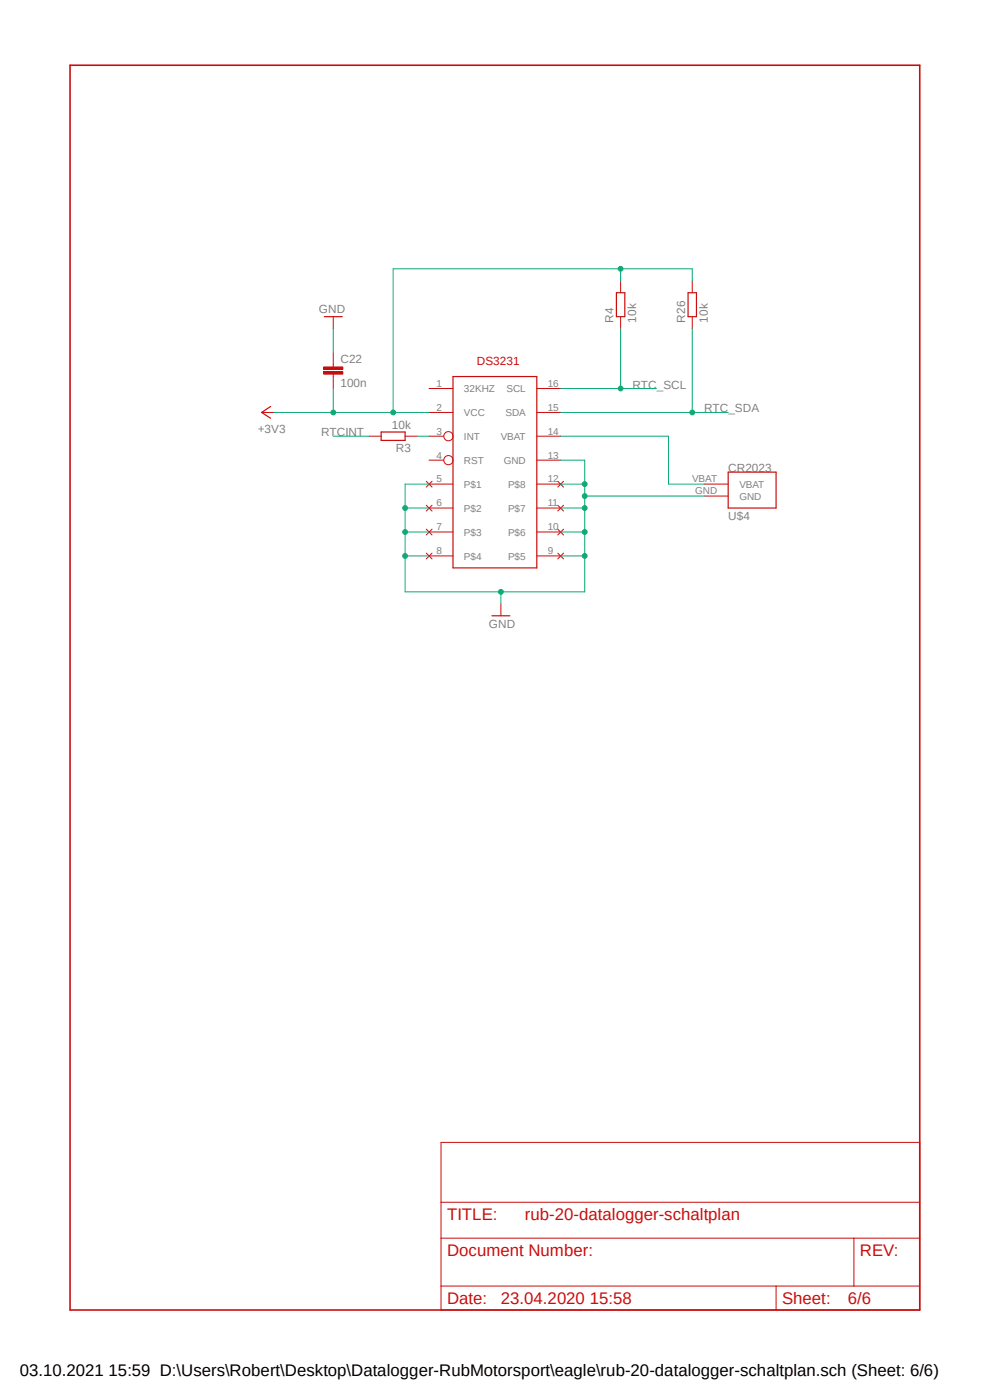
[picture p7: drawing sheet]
<svg xmlns="http://www.w3.org/2000/svg" width="210mm" height="297mm" viewBox="0 0 210 297" stroke-linecap="round" stroke-linejoin="round" font-family="sans-serif">
<path d="M14.4 13.5l181.1 265M195.5 13.5l-181.1 265" fill="none" stroke="#fff" stroke-width=".21"/>
<path d="M14.9 13.8h180.2v264.1h-180.2z" fill="none" stroke="#c90d0c" stroke-width=".34"/>
<g fill="none" stroke="#c90d0c" stroke-width=".21">
<path d="M131.7 59.6v2.5M146.9 59.6v2.5M70.7 77.3v.6M70.7 79.4v.5M131.7 67.2v2.5M146.9 67.2v2.5M78.3 92.5h2.6M85.9 92.5h2.6M91 82.4h5.1M91 87.5h5.1M91 92.5h3.1M91 97.6h3.1"/>
<path d="M113.9 82.4h5.1M113.9 87.5h5.1M113.9 92.5h5.1M113.9 97.6h5.1M90.4 102.1l1.3 1.2M90.4 107.2l1.3 1.2M90.4 112.3l1.3 1.2M90.4 117.3l1.3 1.3M91 102.7h5.1M91 107.8h5.1M91 112.9h5.1M91 117.9h5.1"/>
<path d="M91.7 102.1l-1.3 1.2M91.7 107.2l-1.3 1.2M91.7 112.3l-1.3 1.2M91.7 117.3l-1.3 1.3M113.9 102.7h5.1M113.9 107.8h5.1M113.9 112.9h5.1M113.9 117.9h5.1M118.3 117.3l1.2 1.3M118.3 112.3l1.2 1.2M118.3 107.2l1.2 1.2M118.3 102.1l1.2 1.2"/>
<path d="M119.5 117.3l-1.2 1.3M119.5 112.3l-1.2 1.2M119.5 107.2l-1.2 1.2M119.5 102.1l-1.2 1.2M93.6 242.4h101.5v35.5h-101.5zM93.6 255.1h101.5M93.6 262.7h101.5M93.6 272.8h101.5M164.6 272.8v5.1M181.1 262.7v10.1"/>
<circle cx="95.1" cy="97.6" r=".98"/>
<circle cx="95.1" cy="92.5" r=".98"/>
</g>
<path d="M96.1 79.9h17.8v40.6h-17.8zM130.8 62.1h1.7v5.1h-1.7zM146 62.1h1.7v5.1h-1.7zM80.9 91.7h5v1.7h-5z" fill="none" stroke="#c90d0c" stroke-width=".25"/>
<path d="M68.7 78.9h4v.5h-4z" fill-rule="evenodd" fill="#c90d0c"/>
<path d="M68.7 78.9h4v.5h-4z" fill="none" stroke="#c90d0c" stroke-width=".21"/>
<path d="M68.7 77.9h4v.5h-4z" fill-rule="evenodd" fill="#c90d0c"/>
<path d="M68.7 77.9h4v.5h-4zM70.7 67.2v2.5M70.7 74.8v2.5M70.7 79.9v2.5M55.5 87.5h2.5M149.4 102.7h5.1M149.4 105.2h5.1M106.3 128.1v2.5" fill="none" stroke="#c90d0c" stroke-width=".21"/>
<path d="M68.8 67.2h3.8M57.4 86.2l-1.9 1.3 1.9 1.2M154.5 100.2h10.1v7.6h-10.1zM104.4 130.6h3.8" fill="none" stroke="#c90d0c" stroke-width=".25"/>
<path d="M91 102.7h-5.1v22.9h38.1v-22.9h-5M106.3 125.6v2.5" fill="none" stroke="#0dab76" stroke-width=".21"/>
<circle cx="106.3" cy="125.6" r=".51" fill="#0dab76"/>
<g fill="none" stroke="#0dab76" stroke-width=".21">
<path d="M85.9 107.8h5.1"/>
<circle cx="106.3" cy="125.6" r=".51"/>
</g>
<circle cx="85.9" cy="107.8" r=".51" fill="#0dab76"/>
<g fill="none" stroke="#0dab76" stroke-width=".21">
<path d="M85.9 112.9h5.1"/>
<circle cx="85.9" cy="107.8" r=".51"/>
</g>
<circle cx="85.9" cy="112.9" r=".51" fill="#0dab76"/>
<g fill="none" stroke="#0dab76" stroke-width=".21">
<path d="M85.9 117.9h5.1"/>
<circle cx="85.9" cy="112.9" r=".51"/>
</g>
<circle cx="85.9" cy="117.9" r=".51" fill="#0dab76"/>
<g fill="none" stroke="#0dab76" stroke-width=".21">
<path d="M119 117.9h5"/>
<circle cx="85.9" cy="117.9" r=".51"/>
</g>
<circle cx="124" cy="117.9" r=".51" fill="#0dab76"/>
<g fill="none" stroke="#0dab76" stroke-width=".21">
<path d="M119 112.9h5"/>
<circle cx="124" cy="117.9" r=".51"/>
</g>
<circle cx="124" cy="112.9" r=".51" fill="#0dab76"/>
<g fill="none" stroke="#0dab76" stroke-width=".21">
<path d="M119 107.8h5"/>
<circle cx="124" cy="112.9" r=".51"/>
</g>
<circle cx="124" cy="107.8" r=".51" fill="#0dab76"/>
<g fill="none" stroke="#0dab76" stroke-width=".21">
<path d="M119 97.6h5v5.1"/>
<circle cx="124" cy="107.8" r=".51"/>
</g>
<circle cx="124" cy="102.7" r=".51" fill="#0dab76"/>
<g fill="none" stroke="#0dab76" stroke-width=".21">
<path d="M124 105.2h25.4"/>
<circle cx="124" cy="102.7" r=".51"/>
</g>
<circle cx="124" cy="105.2" r=".51" fill="#0dab76"/>
<g fill="none" stroke="#0dab76" stroke-width=".21">
<path d="M70.7 69.7v5.1M58 87.5h33M70.7 82.4v5.1"/>
<circle cx="124" cy="105.2" r=".51"/>
</g>
<circle cx="70.7" cy="87.5" r=".51" fill="#0dab76"/>
<g fill="none" stroke="#0dab76" stroke-width=".21">
<path d="M131.7 59.6v-2.6h-48.3v30.5"/>
<circle cx="70.7" cy="87.5" r=".51"/>
</g>
<circle cx="83.4" cy="87.5" r=".51" fill="#0dab76"/>
<g fill="none" stroke="#0dab76" stroke-width=".21">
<path d="M131.7 57h15.2v2.6"/>
<circle cx="83.4" cy="87.5" r=".51"/>
</g>
<circle cx="131.7" cy="57" r=".51" fill="#0dab76"/>
<g fill="none" stroke="#0dab76" stroke-width=".21">
<path d="M146.9 69.7v17.8M119 87.5h35.5"/>
<circle cx="131.7" cy="57" r=".51"/>
</g>
<circle cx="146.8" cy="87.5" r=".51" fill="#0dab76"/>
<g fill="none" stroke="#0dab76" stroke-width=".21">
<path d="M131.7 69.7v12.7M70.7 92.5h7.6M88.5 92.5h2.5M119 92.5h22.8v10.2h7.6M119 82.4h20.3"/>
<circle cx="146.8" cy="87.5" r=".51"/>
</g>
<circle cx="131.7" cy="82.4" r=".51" fill="#0dab76"/>
<circle cx="131.7" cy="82.4" r=".51" fill="none" stroke="#0dab76" stroke-width=".21"/>
<g font-size="3.6" fill="#c90d0c">
<text x="94.8" y="258.9">TITLE:</text>
<text x="111.3" y="258.9">rub-20-datalogger-schaltplan</text>
<text x="94.8" y="266.5">Document Number:</text>
<text x="182.4" y="266.5">REV:</text>
<text x="94.8" y="276.7">Date:</text>
<text x="106.3" y="276.7">23.04.2020 15:58</text>
<text x="165.9" y="276.7">Sheet:</text>
<text x="179.9" y="276.7">6/6</text>
</g>
<text font-size="3.6" x="4.2" y="291.8">03.10.2021 15:59 D:\Users\Robert\Desktop\Datalogger-RubMotorsport\eagle\rub-20-datalogger-schaltplan.sch (Sheet: 6/6)</text>
<g font-size="2.5" fill="#808080">
<text x="67.7" y="66.4">GND</text>
<text x="130.1" y="68.5" transform="rotate(-90 130.1 68.5)">R4</text>
<text x="135" y="68.5" transform="rotate(-90 135 68.5)">10k</text>
<text x="145.4" y="68.5" transform="rotate(-90 145.4 68.5)">R26</text>
<text x="150.2" y="68.5" transform="rotate(-90 150.2 68.5)">10k</text>
<text x="72.2" y="77">C22</text>
<text x="72.2" y="82">100n</text>
<text x="134.2" y="82.4">RTC_SCL</text>
<text x="149.4" y="87.5">RTC_SDA</text>
<text x="54.7" y="91.8">+3V3</text>
<text x="68.2" y="92.5">RTCINT</text>
<text x="83.1" y="91.1">10k</text>
<text x="84" y="95.8">R3</text>
<text x="154.5" y="100.2">CR2023</text>
<text x="154.5" y="110.3">U$4</text>
<text x="103.7" y="133.2">GND</text>
</g>
<text font-size="2.5" fill="#c90d0c" x="101.2" y="77.3">DS3231</text>
<g font-size="2.1" fill="#808080">
<text x="92.6" y="82">1</text>
<text x="98.4" y="83.2">32KHZ</text>
<text x="107.4" y="83.2">SCL</text>
<text x="116.2" y="82">16</text>
<text x="92.6" y="87.1">2</text>
<text x="98.4" y="88.3">VCC</text>
<text x="107.2" y="88.3">SDA</text>
<text x="116.2" y="87.1">15</text>
<text x="92.6" y="92.2">3</text>
<text x="98.4" y="93.3">INT</text>
<text x="106.2" y="93.3">VBAT</text>
<text x="116.2" y="92.2">14</text>
<text x="92.6" y="97.3">4</text>
<text x="98.4" y="98.4">RST</text>
<text x="106.8" y="98.4">GND</text>
<text x="116.2" y="97.3">13</text>
<text x="92.6" y="102.4">5</text>
<text x="92.6" y="107.4">6</text>
<text x="98.4" y="103.5">P$1</text>
<text x="107.8" y="103.5">P$8</text>
<text x="116.2" y="107.4">11</text>
<text x="116.2" y="102.4">12</text>
<text x="146.8" y="102.4">VBAT</text>
<text x="147.4" y="104.9">GND</text>
<text x="156.8" y="103.5">VBAT</text>
<text x="156.8" y="106">GND</text>
<text x="92.6" y="112.5">7</text>
<text x="98.4" y="108.5">P$2</text>
<text x="98.4" y="113.6">P$3</text>
<text x="107.8" y="113.6">P$6</text>
<text x="107.8" y="108.5">P$7</text>
<text x="116.2" y="112.5">10</text>
<text x="92.6" y="117.6">8</text>
<text x="98.4" y="118.7">P$4</text>
<text x="107.8" y="118.7">P$5</text>
<text x="116.2" y="117.6">9</text>
</g>
</svg>
